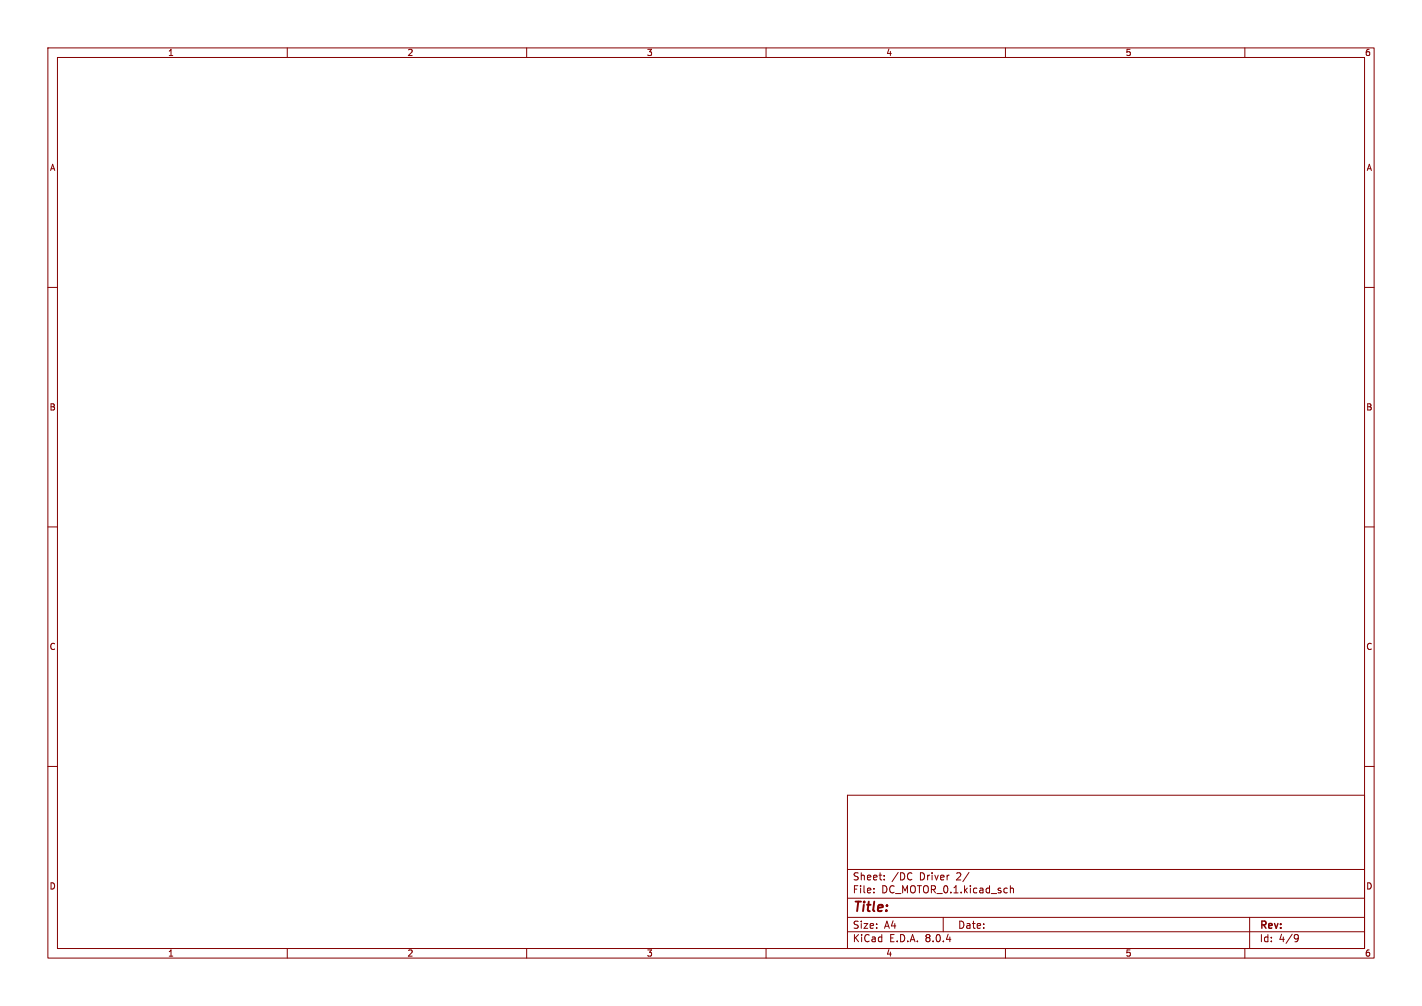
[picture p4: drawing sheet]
<svg xmlns="http://www.w3.org/2000/svg" width="297mm" height="210mm" viewBox="0 0 297 210" stroke-linecap="round" stroke-linejoin="round" font-family="sans-serif">
<g fill="none" stroke="#840000" stroke-width=".21">
<path d="M10 10h277v190h-277zM12 12h273v186h-273zM60 10v2M110 10v2M160 10v2M210 10v2M260 10v2M10 60h2M285 60h2M10 110h2M285 110h2M10 160h2"/>
<path d="M285 160h2M177 166h108v32h-108zM60 198v2M110 198v2M160 198v2M177 194.5h108M177 191.5h108M177 187.5h108M177 181.5h108M182.5 186.3v.1M182.5 185.5v.1M184.7 183.6v.1"/>
<path d="M184.7 182.8v.1M197 191.5v3M210 198v2M211 184.9v1.5M211 185.5l.2-.1 .4 .1 .1 .9M260 198v2M261 191.5v6.5M270.6 195.1l.5 .1a.99 .99 0 0 1-.4 1.4h-.2M271.2 195.7l-.3 .3h-.3"/>
</g>
<text font-size="2.8" fill="#840000" x="178" y="190.9">Title:</text>
<g font-size="2.1" fill="#840000">
<text x="178" y="184">Sheet:</text>
<text x="186.2" y="184">/DC</text>
<text x="192.1" y="184">Driver</text>
<text x="199.9" y="184">2/</text>
<text x="178" y="186.7">File:</text>
<text x="184.1" y="186.7">DC_MOTOR_0.1.kicad_sch</text>
<text x="178" y="196.9">KiCad</text>
<text x="178" y="194.1">Size:</text>
<text x="184.7" y="194.1">A4</text>
<text x="185.7" y="196.9">E.D.A.</text>
<text x="193.3" y="196.9">8.0.4</text>
<text x="200" y="194.1">Date:</text>
<text x="263" y="194.3">Rev:</text>
<text x="263" y="196.9">Id:</text>
<text x="267.1" y="196.9">4/9</text>
</g>
<g font-size="1.8" fill="#840000">
<text x="35" y="11.9">1</text>
<text x="85" y="11.9">2</text>
<text x="135" y="11.9">3</text>
<text x="185" y="11.9">4</text>
<text x="235" y="11.9">5</text>
<text x="285" y="11.9">6</text>
<text x="10.3" y="35.9">A</text>
<text x="285.3" y="35.9">A</text>
<text x="10.3" y="85.9">B</text>
<text x="285.3" y="85.9">B</text>
<text x="10.3" y="135.9">C</text>
<text x="285.3" y="135.9">C</text>
<text x="10.3" y="185.9">D</text>
<text x="285.3" y="185.9">D</text>
<text x="35" y="199.9">1</text>
<text x="85" y="199.9">2</text>
<text x="135" y="199.9">3</text>
<text x="185" y="199.9">4</text>
<text x="235" y="199.9">5</text>
<text x="285" y="199.9">6</text>
</g>
</svg>
